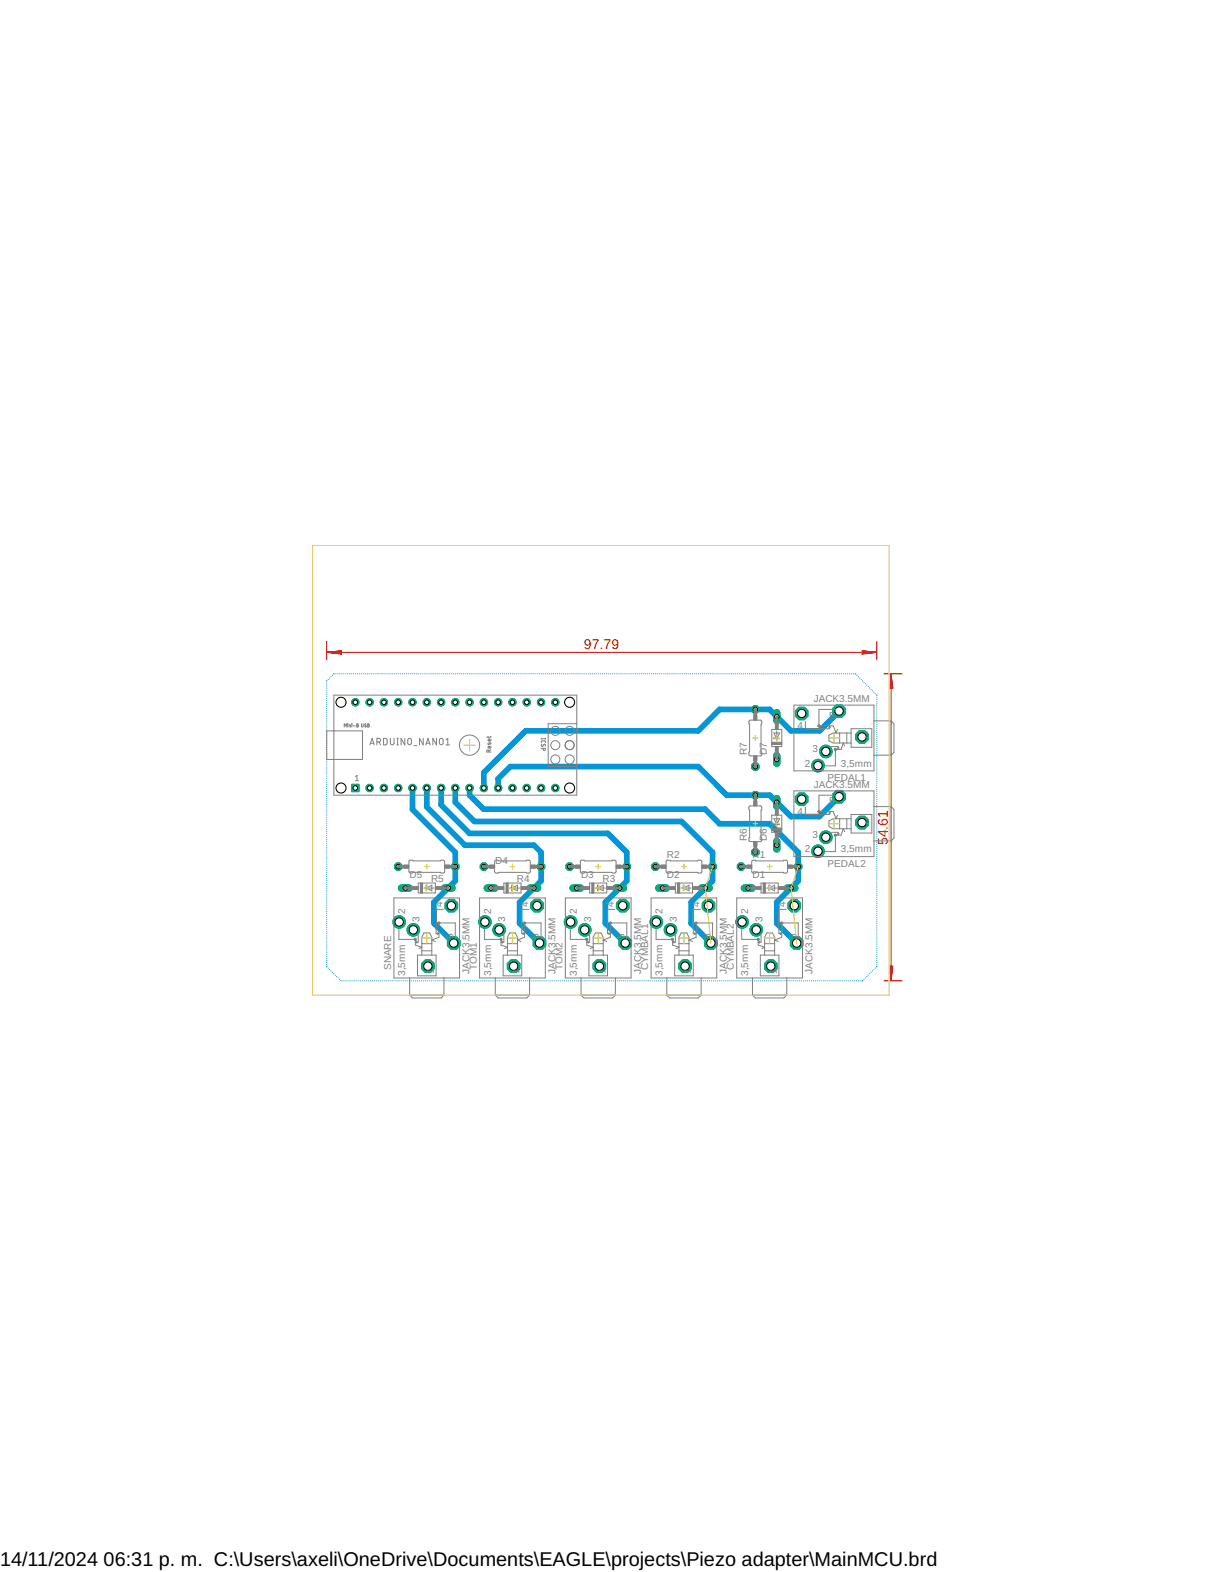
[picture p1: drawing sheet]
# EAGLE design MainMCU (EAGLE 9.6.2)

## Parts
ARDUINO_NANO1  ARDUINO_NANO  [ARDUINO_NANO]
CYMBAL1  JACK3.5MM  [PG203J]
CYMBAL2  JACK3.5MM  [PG203J]
D1  ZENER-DIODEDO34-7  [DO34Z7]
D2  ZENER-DIODEDO34-7  [DO34Z7]
D3  ZENER-DIODEDO34-7  [DO34Z7]
D4  ZENER-DIODEDO34-7  [DO34Z7]
D5  ZENER-DIODEDO34-7  [DO34Z7]
D6  ZENER-DIODEDO34-7  [DO34Z7]
D7  ZENER-DIODEDO34-7  [DO34Z7]
PEDAL1  JACK3.5MM  [PG203J]
PEDAL2  JACK3.5MM  [PG203J]
R1  R-US_0207/10  [0207/10]
R2  R-US_0207/10  [0207/10]
R3  R-US_0207/10  [0207/10]
R4  R-US_0207/10  [0207/10]
R5  R-US_0207/10  [0207/10]
R6  R-US_0207/10  [0207/10]
R7  R-US_0207/10  [0207/10]
SNARE  JACK3.5MM  [PG203J]
TOM1  JACK3.5MM  [PG203J]
TOM2  JACK3.5MM  [PG203J]

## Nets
CYMBAL1: ARDUINO_NANO1.8(A4) CYMBAL1.5 D2.A R2.2
CYMBAL2: ARDUINO_NANO1.9(A5) CYMBAL2.5 D1.A R1.2
GND: ARDUINO_NANO1.14(GND) CYMBAL1.2 CYMBAL2.2 D1.C D2.C D3.C D4.C D5.C D6.C D7.C PEDAL1.2 PEDAL2.2 R1.1 R2.1 R3.2 R4.2 R5.2 R6.1 R7.1 SNARE.2 TOM1.2 TOM2.2
PEDAL1: ARDUINO_NANO1.10(A6) D7.A PEDAL1.5 R7.2
PEDAL2: ARDUINO_NANO1.11(A7) D6.A PEDAL2.5 R6.2
SNARE: ARDUINO_NANO1.5(A1) D5.A R5.1 SNARE.5
TOM1: ARDUINO_NANO1.6(A2) D4.A R4.1 TOM1.5
TOM2: ARDUINO_NANO1.7(A3) D3.A R3.1 TOM2.5
Unconnected: ARDUINO_NANO1.1(D13) ARDUINO_NANO1.2(3V3) ARDUINO_NANO1.3(AREF) ARDUINO_NANO1.4(A0) ARDUINO_NANO1.13(!RESET) ARDUINO_NANO1.16(TX1) ARDUINO_NANO1.17(RX0) ARDUINO_NANO1.18(!RESET) ARDUINO_NANO1.20(D2) ARDUINO_NANO1.21(D3) ARDUINO_NANO1.22(D4) ARDUINO_NANO1.23(D5) ARDUINO_NANO1.24(D6) ARDUINO_NANO1.25(D7) ARDUINO_NANO1.26(D8) ARDUINO_NANO1.27(D9) ARDUINO_NANO1.28(D10) ARDUINO_NANO1.29(D11) ARDUINO_NANO1.30(D12) CYMBAL1.1 CYMBAL1.3 CYMBAL1.4 CYMBAL2.1 CYMBAL2.3 CYMBAL2.4 PEDAL1.1 PEDAL1.3 PEDAL1.4 PEDAL2.1 PEDAL2.3 PEDAL2.4 SNARE.1 SNARE.3 SNARE.4 TOM1.1 TOM1.3 TOM1.4 TOM2.1 TOM2.3 TOM2.4

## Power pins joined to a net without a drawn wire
5V: ARDUINO_NANO1.12(5V)
GND: ARDUINO_NANO1.19(GND)
VIN: ARDUINO_NANO1.15(VIN)
